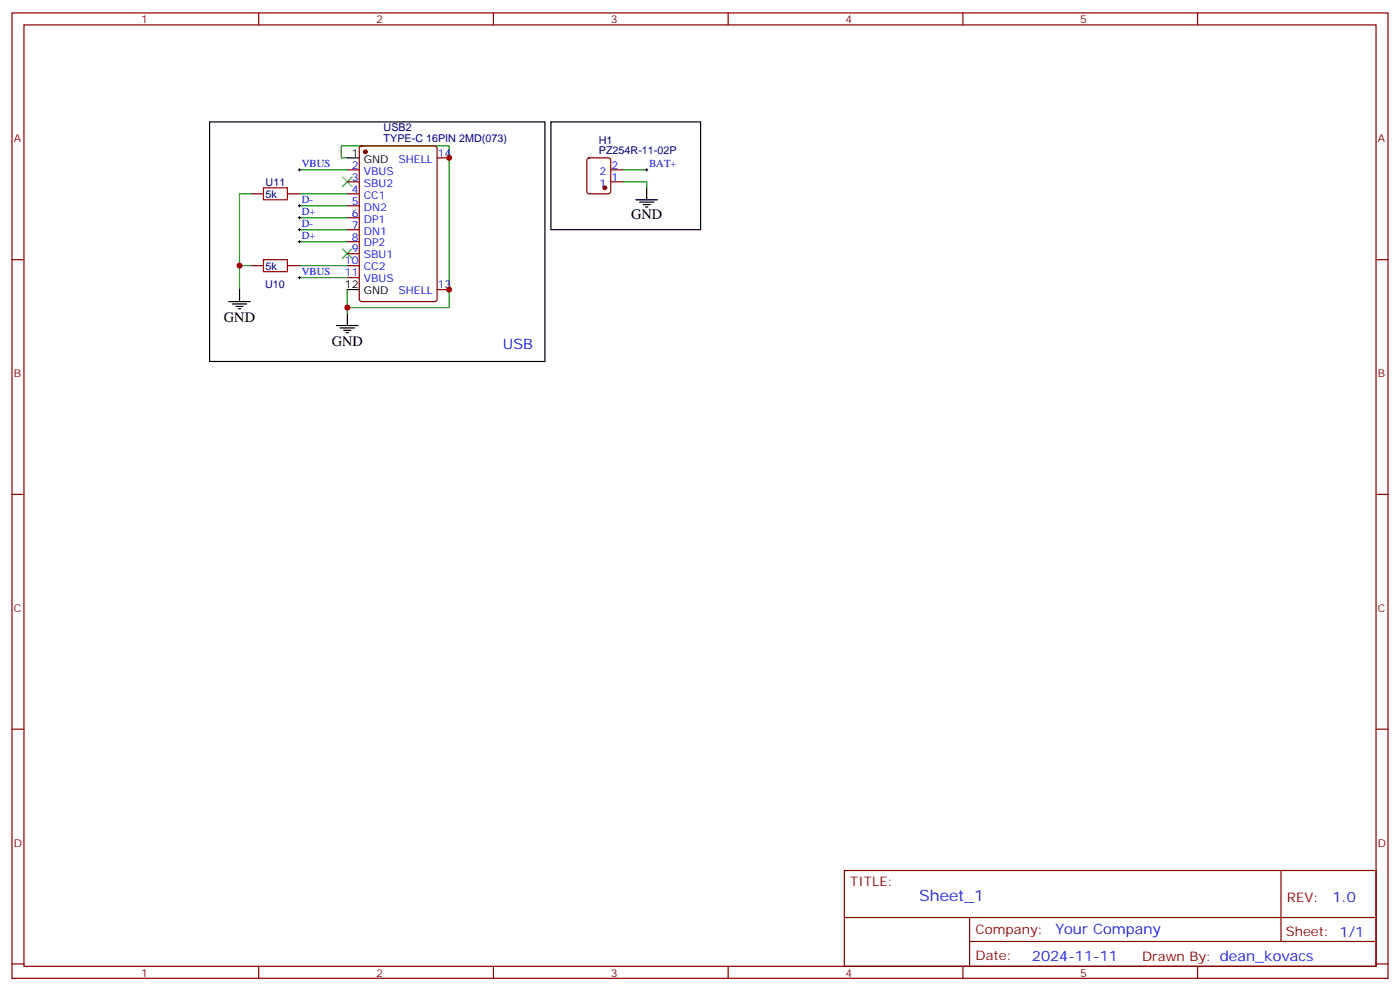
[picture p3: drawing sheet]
<svg xmlns="http://www.w3.org/2000/svg" width="412mm" height="292mm" viewBox="0 0 412 292" stroke-linecap="round" stroke-linejoin="round" font-family="sans-serif">
<g fill="none" stroke="#870000" stroke-width=".35">
<path d="M3.5 3.8h405.4v284.3h-405.4zM7.1 7.3h398.2v277.3h-398.2zM76.2 3.8v3.5M145.3 3.8v3.5M214.5 3.8v3.5M283.6 3.8v3.5M352.8 3.8v3.5M74.1 57.1h3.5M84.7 57.1h3.5M102.3 57.1h3.5M102.3 50h3.5M102.3 53.6h3.5"/>
<path d="M106.1 43.2l.4-.2h21.6l.6 .4 .1 44.7-.5 .7h-21.8l-.6-.4-.1-44.7zM128.8 46.5h3.5M173.1 46.7l.5-.2h5.6l.7 .4v9.5l-.4 .6-5.9 .1-.7-.5v-9.4zM179.9 50h3.5M179.9 53.6h3.5M3.5 76.5h3.6M74.1 78.2h3.5M84.7 78.2h3.5M102.3 78.2h3.5M102.3 60.6h3.5M102.3 64.1h3.5M102.3 67.7h3.5"/>
<path d="M102.3 71.2h3.5M102.3 74.7h3.5M405.3 76.5h3.6M102.3 81.8h3.5M128.8 85.3h3.5M3.5 145.6h3.6M405.3 145.6h3.6M3.5 214.8h3.6M405.3 214.8h3.6M248.7 256.4h156.6v28.2h-156.6zM377.3 256.4v20.9M248.7 270.2h156.5"/>
<path d="M285.6 277.3h119.6M285.6 270.2v14.2M3.5 283.9h3.6M76.2 284.6v3.5M145.3 284.6v3.5M214.5 284.6v3.5M283.6 284.6v3.5M352.8 284.6v3.5M405.3 283.9h3.6"/>
</g>
<g fill="none" stroke="#008700" stroke-width=".35">
<path d="M74.1 57.1h-3.5v28.2M88.2 57.1h14.1M88.2 50h14.1M102.3 46.5h-1.8v-3.5h31.8v47.6h-30M183.4 53.6h7.1v1.7M183.4 50h7.1M70.6 78.2h3.5M88.2 78.2h14.1M88.2 67.7h14.1M88.2 60.6h14.1M88.2 71.2h14.1M88.2 64.1h14.1"/>
<path d="M88.2 81.8h14.1M102.3 85.3v7.1"/>
</g>
<g fill="none" stroke="#000" stroke-width=".35">
<path d="M61.7 35.9h98.8v70.6h-98.8zM102.3 46.5h3.5M187.3 58.8h6.4M188.4 59.5h4.2M190.5 55.3v3.5M189.4 60.3h2.2M190.1 61h.8M67.4 88.8h6.3M68.4 89.5h4.3M69.5 90.2h2.1M70.2 90.9h.7M70.6 85.3v3.5"/>
<path d="M99.1 95.9h6.4M100.2 96.6h4.2M101.2 97.3h2.2M102 98h.7M102.3 92.4v3.5M102.3 85.3h3.5"/>
</g>
<path d="M100.9 52.1l2.8 2.9M103.7 52.1l-2.8 2.9M100.9 73.3l2.8 2.8M103.7 73.3l-2.8 2.8" fill="none" stroke="#3c3" stroke-width=".35"/>
<g fill="none" stroke="#000" stroke-width=".29">
<path d="M87.8 50h.7M88.2 49.7v.7M190.1 50h.8M190.5 49.7v.7M87.8 67.7h.7M87.8 71.2h.7M87.8 64.1h.7M87.8 60.6h.7M88.2 60.3v.7M88.2 63.8v.7M88.2 67.3v.7M88.2 70.8v.7"/>
<path d="M87.8 81.8h.7M88.2 81.4v.7"/>
</g>
<path d="M77.6 55.3h7.1v3.5h-7.1zM77.6 76.5h7.1v3.5h-7.1z" fill="none" stroke="#a10000" stroke-width=".35"/>
<g fill="#870000" stroke="#870000" stroke-width=".35">
<circle cx="107.6" cy="44.7" r=".53"/>
<circle cx="178.2" cy="55.3" r=".53"/>
</g>
<g fill="#c00">
<circle cx="132.3" cy="46.5" r=".88"/>
<circle cx="132.3" cy="85.3" r=".88"/>
<circle cx="102.3" cy="90.6" r=".88"/>
<circle cx="70.6" cy="78.2" r=".88"/>
</g>
<path d="M162.3 35.9h44.1v31.8h-44.1z" fill="none" stroke="#000" stroke-width=".35"/>
<text font-size="4.6" fill="#00f" x="270.8" y="265.4">Sheet_1</text>
<g font-size="4.2">
<text x="185.9" y="64.5">GND</text>
<text x="66" y="94.9">GND</text>
<text x="97.7" y="102">GND</text>
</g>
<g font-size="4.2" fill="#00f">
<text x="148.2" y="102.9">USB</text>
<text x="392.5" y="265.7">1.0</text>
<text x="310.9" y="275.2">Your Company</text>
<text x="304" y="283">2024-11-11</text>
</g>
<g font-size="3.9" fill="#800">
<text x="250.5" y="261">TITLE:</text>
<text x="379.1" y="265.7">REV:</text>
<text x="287.4" y="275.2">Company:</text>
<text x="378.7" y="275.8">Sheet: 1/1</text>
<text x="287.4" y="282.9">Date:</text>
<text x="336.4" y="282.9">Drawn By: dean_kovacs</text>
</g>
<g font-size="3.2" fill="#800">
<text x="41.6" y="6.8">1</text>
<text x="110.8" y="6.8">2</text>
<text x="179.9" y="6.8">3</text>
<text x="249.1" y="6.8">4</text>
<text x="318.2" y="6.8">5</text>
<text x="4.1" y="41.9">A</text>
<text x="405.9" y="41.9">A</text>
<text x="4.1" y="111.1">B</text>
<text x="405.9" y="111.1">B</text>
<text x="4.1" y="180.2">C</text>
<text x="405.9" y="180.2">C</text>
<text x="4.1" y="249.3">D</text>
<text x="405.9" y="249.3">D</text>
<text x="41.6" y="287.6">1</text>
<text x="110.8" y="287.6">2</text>
<text x="179.9" y="287.6">3</text>
<text x="249.1" y="287.6">4</text>
<text x="318.2" y="287.6">5</text>
</g>
<g font-size="3.2" fill="#000080">
<text x="113" y="41.8">TYPE-C 16PIN 2MD(073)</text>
<text x="113" y="38.7">USB2</text>
<text x="176.4" y="45.4">PZ254R-11-02P</text>
<text x="176.4" y="42.3">H1</text>
<text x="78.2" y="58.2">5k</text>
<text x="78.2" y="54.7">U11</text>
<text x="78.2" y="79.4">5k</text>
<text x="78.1" y="84.7">U10</text>
</g>
<g font-size="3.2">
<text x="103.6" y="46.1">1</text>
<text x="107.1" y="47.9">GND</text>
<text x="101.6" y="84.9">12</text>
<text x="107.1" y="86.7">GND</text>
</g>
<g font-size="3.2" fill="#00f">
<text x="117.4" y="47.9">SHELL</text>
<text x="128.9" y="46.1">14</text>
<text x="88.9" y="49.1">VBUS</text>
<text x="103.6" y="49.7">2</text>
<text x="103.6" y="53.2">3</text>
<text x="107.1" y="51.4">VBUS</text>
<text x="176.6" y="51.4">2</text>
<text x="180.1" y="53.2">1</text>
<text x="180.1" y="49.7">2</text>
<text x="191.2" y="49.1">BAT+</text>
<text x="88.9" y="59.7">D-</text>
<text x="103.6" y="56.7">4</text>
<text x="107.1" y="55">SBU2</text>
<text x="107.1" y="58.5">CC1</text>
<text x="176.6" y="55">1</text>
<text x="88.9" y="63.3">D+</text>
<text x="103.6" y="60.3">5</text>
<text x="103.6" y="63.8">6</text>
<text x="107.1" y="62">DN2</text>
<text x="107.1" y="65.5">DP1</text>
<text x="88.9" y="66.8">D-</text>
<text x="88.9" y="70.3">D+</text>
<text x="103.6" y="67.3">7</text>
<text x="103.6" y="70.8">8</text>
<text x="107.1" y="69.1">DN1</text>
<text x="101.6" y="77.9">10</text>
<text x="103.6" y="74.4">9</text>
<text x="107.1" y="72.6">DP2</text>
<text x="107.1" y="76.1">SBU1</text>
<text x="88.9" y="80.9">VBUS</text>
<text x="101.6" y="81.4">11</text>
<text x="107.1" y="79.7">CC2</text>
<text x="107.1" y="83.2">VBUS</text>
<text x="117.4" y="86.7">SHELL</text>
<text x="128.9" y="84.9">13</text>
</g>
</svg>
